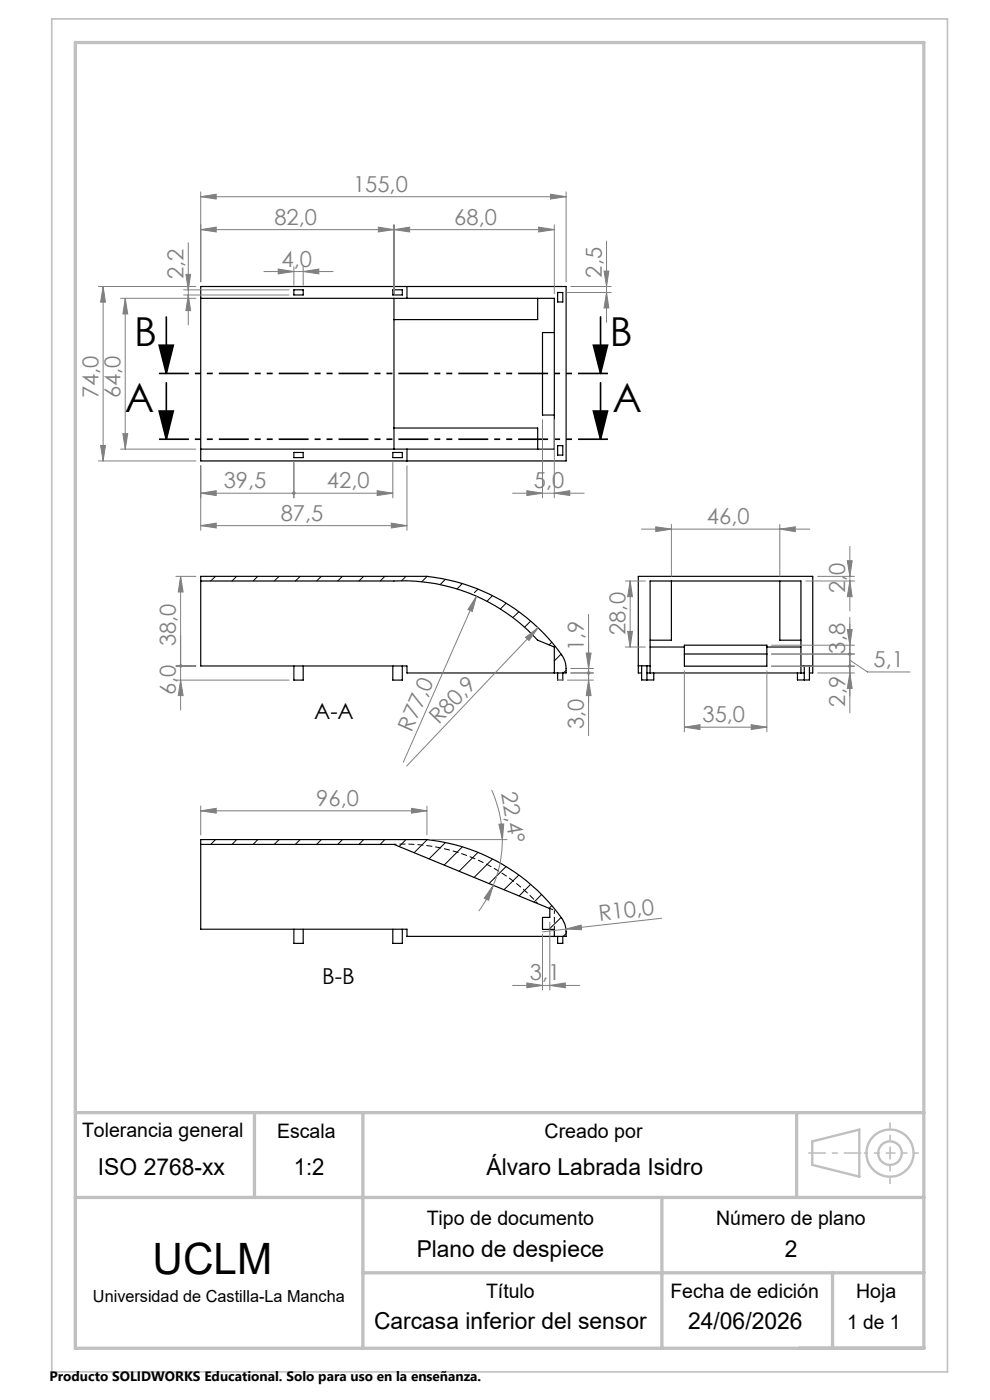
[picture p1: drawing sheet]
<svg xmlns="http://www.w3.org/2000/svg" width="210mm" height="297mm" viewBox="0 0 210 297" stroke-linecap="round" stroke-linejoin="round" font-family="sans-serif">
<g fill="none" stroke="#000" stroke-width=".25">
<path d="M42.6 63.3h75v32h-75M42.6 60.8h77.5v37h-77.5zM62.3 61.5h2v1.1h-2zM83.3 61.5h2v1.1h-2zM83.6 63.3v32M86.3 60.8v2.5M114.1 63.3v4.5h-30.5M117.6 70.6h-2.5v17.4h2.5M118.3 62.1h1.1v2h-1.1zM62.3 96h2v1.1h-2zM83.3 96h2v1.1h-2zM83.6 90.8h30.5v4.5"/>
<path d="M86.3 95.3v2.5M118.3 94.5h1.1v2.1h-1.1zM42.6 123.3h41a38.6 38.6 0 0 1 30.5 12.5l3.5 1.5v5.5M42.6 122.3h48a40.1 40.1 0 0 1 28.9 17.3l.5 1.4 .1 1.8h-33.8v-1.5h-43.7zM137.9 137.3h7.3M142.4 123.3v12.5h-4.5M145.2 136.9h17.5v4.4h-17.5zM145.2 138.7h17.5M162.7 137.3h7.2M165.4 123.3v12.5h4.5M62.3 141.3v3h2v-3M83.3 141.3v3h2v-3"/>
<path d="M118.3 142.8v1.5h1.1v-1.5M135.4 141.2h2.5M136.1 142.8h-.7v-20.5h37v20.5h-.7M136.1 141.2v3h2.6v-1.4M137.2 141.2v3M137.2 142.8h33.4M137.9 142.8v-19.5h32v19.5M169.9 141.2h2.5M170.6 141.2v3M171.7 141.2v3h-2.5v-1.4M42.6 178.1h48a40.3 40.3 0 0 1 28.9 17.3l.5 1.5 .1 1.7h-33.8v-1.5h-43.7zM42.6 179.1h41l33 13.7v1.8h-1.5v2.6h2.5v1.4"/>
<path d="M62.3 197.1v3h2v-3M83.3 197.1v3h2v-3M118.3 198.6v1.5h1.1v-1.5"/>
</g>
<g fill="none" stroke="#000" stroke-width=".21">
<path d="M45.7 122.3l-1 1M50.2 122.3l-1 1M54.7 122.3l-1 1M59.2 122.3l-1 1M63.7 122.3l-1 1M68.2 122.3l-1 1M72.6 122.3l-1 1M77.2 122.3l-1.1 1M81.6 122.3l-1 1M86.1 122.3l-.9 .9M90.6 122.3l-1.1 1.1M94.5 122.9l-1.2 1.1"/>
<path d="M98.1 123.8l-1.2 1.2M101.4 125l-.8 .7M104.5 126.4l-1.2 1.2M107.4 128l-1.2 1.2M110.1 129.8l-1.3 1.2M112.6 131.8l-1.3 1.3M117.1 136.2l-.6 .6M119 138.7l-1.4 1.5M120.1 142.2l-.6 .6M45.7 178.1l-1 1M50.2 178.1l-1 1M54.7 178.1l-1 1"/>
<path d="M59.2 178.1l-1 1M63.7 178.1l-1 1M68.2 178.1l-1 1M72.6 178.1l-1 1M77.2 178.1l-1.1 1M81.6 178.1l-1 1M86.1 178.1l-1.4 1.5M90.6 178.1l-2.8 2.8M94.5 178.7l-3.5 3.5M98.1 179.7l-3.9 3.8M101.4 180.8l-4 4M104.5 182.2l-3.9 3.9"/>
<path d="M107.4 183.8l-3.6 3.6M110.1 185.6l-3.2 3.1M112.6 187.6l-2.5 2.5M114.9 189.8l-1.6 1.6M117.1 192.1l-.6 .6M119 194.6l-2.5 2.6M120.1 198l-.6 .6"/>
</g>
<path d="M116.6 192.7l1 .4M117.6 193.1v4.1" fill="none" stroke="#000" stroke-width=".21" stroke-dasharray="1.3 .6" stroke-dashoffset=".5" stroke-linecap="butt"/>
<path d="M114.1 191.7a38.5 38.5 0 0 0-30.5-12.6" fill="none" stroke="#000" stroke-width=".21" stroke-dasharray="1.3 .6" stroke-dashoffset=".8" stroke-linecap="butt"/>
<path d="M33.8 73.2h3l-1.5 6zM35.3 67.2v12M125.9 73.2h3l-1.5 6zM127.4 67.2v12M33.8 87.2h3l-1.5 6zM35.3 81.2v12M125.9 87.2h3l-1.5 6zM127.4 81.2v12" fill="none" stroke="#000" stroke-width=".35"/>
<g fill="none" stroke="#808080" stroke-width=".21">
<path d="M39.4 58.2h1l-.5 3.3zM39.9 51.5v17.4M42.6 41.7l3.3-.5v1zM42.6 48.7l3.3-.5v1zM42.6 40.7v19.1M42.6 41.7h77.5M42.6 48.7h75M56 57.6h14.7M59 57.1l3.3 .5-3.3 .5zM62.3 56.6v3.9M64.3 57.6l3.3-.5v1zM64.3 56.6v3.9"/>
<path d="M80.3 48.2l3.3 .5-3.3 .5zM83.6 48.7l3.3-.5v1zM83.6 47.7v14.6M114.3 48.2l3.3 .5-3.3 .5zM116.8 41.2l3.3 .5-3.3 .5zM117.6 47.7v14.6M120.1 40.7v19.1M128.1 57.5h1.1l-.5 3.3zM128.7 51.1v17.3M20.9 60.8h20.7M21.9 60.8l.5 3.3h-1.1zM21.9 60.8v37"/>
<path d="M25.6 63.3h16M26.6 63.3l.5 3.3h-1zM26.6 63.3v32M38.9 61.5h22.4M38.9 62.6h22.4M39.9 62.6l.5 3.3h-1zM120.4 62.1h9.2M121.1 60.8h8.5M128.7 62.1l.5 3.2h-1.1zM20.9 97.8h20.7M21.3 94.5h1.1l-.5 3.3zM25.6 95.3h16"/>
<path d="M26.1 92h1l-.5 3.3zM42.6 98.8v13.7M62.3 98.1v7.5M83.3 98.1v7.5M86.3 98.8v13.7M115.1 89v16.6M117.6 89v16.6M42.6 104.6l3.3-.5v1zM42.6 111.5l3.3-.5v1zM42.6 104.6h40.7M42.6 111.5h43.7M80 104.1l3.3 .5-3.3 .5z"/>
<path d="M83 111l3.3 .5-3.3 .5zM108.7 104.6h15.2M111.8 104.1l3.3 .5-3.3 .5zM117.6 104.6l3.3-.5v1zM136.1 112.3h35.7M139.1 111.8l3.3 .5-3.3 .5zM142.4 111.3v11M165.4 112.3l3.3-.5v1zM165.4 111.3v11M179.7 119h1.1l-.5 3.3zM180.3 115.9v13.7M37.3 122.3h4.3"/>
<path d="M38.3 122.3l.5 3.3h-1zM38.3 122.3v28.3M101.1 126.5l-.9 3.2-.9-.4zM101.1 126.5l-15.6 35.2M111.5 135.2l2.6-2-1.9 2.7zM114.1 133.2l-27.8 29.3M124.4 138.5h1l-.6 3.3zM124.8 130.3v25.8M132.6 137.3h4.3M132.6 123.3h4.3M133.1 133.9h1.1l-.5 3.4zM133.7 123.3l.5 3.3h-1.1z"/>
<path d="M133.7 123.3v14M163.7 138.7h17.6M163.7 136.9h17.6M170.9 123.3h10.4M173.4 122.3h7.9M179.7 133.6h1.1l-.5 3.3zM180.3 123.3l.5 3.3h-1.1zM180.3 130.9v20.3M37.3 144.3h24M37.3 141.3h4.3M38.3 144.3l.5 3.3h-1zM120.4 144.3h5.5"/>
<path d="M121.1 142.8h4.8M121.1 141.8h4.8M124.8 144.3l.6 3.3h-1zM145.2 154.3l3.3-.6v1.1zM145.2 142.3v13M145.2 154.3h17.5M159.3 153.7l3.4 .6-3.4 .5zM162.7 142.3v13M163.7 141.3h17.6M173.4 142.8h7.9M180.3 142.8l.5 3.2h-1.1zM180.3 140l3.7 2.6h9"/>
<path d="M42.6 172l3.3-.5v1zM42.6 171v6.1M42.6 172h48M87.3 171.5l3.3 .5-3.3 .5zM90.6 171v6.1M91.6 178.1h16M104.3 167.6l.5 1.3a26.7 26.7 0 0 1 1.8 9.2M105.8 174.9l1.1-.1-.3 3.3zM106.6 178.1a25.4 25.4 0 0 1-2 9.7M104.6 187.8l-1 3.2-.9-.5zM104.6 187.8a25.2 25.2 0 0 1-3.1 5.5M115.1 198.2v11.8"/>
<path d="M116.6 195.6v14.4M120.1 197.1l3.2-.9 .1 1zM120.1 197.1l-5 .6M140.3 194.8l-20.2 2.3M108.7 209.1h14.3M111.8 208.5l3.3 .6-3.3 .4zM116.6 209.1l3.3-.6v1z"/>
</g>
<g fill="none" stroke="#c0c0c0" stroke-width=".5">
<path d="M172.3 242.1l10-2.5v10l-10-2.5z"/>
<circle cx="188.8" cy="244.6" r="2.49"/>
<circle cx="188.8" cy="244.6" r="5"/>
</g>
<path d="M129.4 79.2h-96.1M129.4 93.2h-96.1" fill="none" stroke="#000" stroke-width=".35" stroke-dasharray="6.3 1.3 1.3 1.3 1.3 1.3" stroke-dashoffset="-.4" stroke-linecap="butt"/>
<path d="M188.8 244.6v-6.5M188.8 244.6v6.6" fill="none" stroke="#c0c0c0" stroke-width=".35" stroke-dasharray="15.2 1.3 1.3 1.3" stroke-dashoffset="13.9" stroke-linecap="butt"/>
<path d="M188.8 244.6h6.1" fill="none" stroke="#c0c0c0" stroke-width=".35" stroke-dasharray="15.2 1.3 1.3 1.3" stroke-dashoffset="14.1" stroke-linecap="butt"/>
<path d="M188.8 244.6h-5.6" fill="none" stroke="#c0c0c0" stroke-width=".35" stroke-dasharray="15.2 1.3 1.3 1.3" stroke-dashoffset="14.4" stroke-linecap="butt"/>
<path d="M182.7 244.6h-11.2" fill="none" stroke="#c0c0c0" stroke-width=".35" stroke-dasharray="15.2 1.3 1.3 1.3" stroke-dashoffset="11.5" stroke-linecap="butt"/>
<path d="M118.3 144.3h1.1" fill="none" stroke="#c0c0c0" stroke-width=".21"/>
<path d="M11 4h190v287h-190z" fill="none" stroke="#c0c0c0" stroke-width=".35"/>
<path d="M16 9h180v277h-180zM16 236h180M54 236v18M77 236v50M169 236v18M16 254h180M140.4 254v32M77 270h119M176.6 270v16" fill="none" stroke="#c0c0c0" stroke-width=".7"/>
<g fill="#000">
<path d="M125.9 73.2h3l-1.5 6zM33.8 73.2h3l-1.5 6z"/>
<path d="M125.9 87.2h3l-1.5 6zM33.8 87.2h3l-1.5 6z"/>
</g>
<g fill="#808080">
<path d="M120.1 197.1l3.2-.9 .1 1z"/>
<path d="M111.5 135.2l2.6-2-1.9 2.7z"/>
<path d="M101.1 126.5l-.9 3.2-.9-.4z"/>
<path d="M104.6 187.8l-1 3.2-.9-.5zM105.8 174.9l1.1-.1-.3 3.3z"/>
<path d="M159.3 153.7l3.4 .6-3.4 .5zM145.2 154.3l3.3-.6v1.1z"/>
<path d="M64.3 57.6l3.3-.5v1zM59 57.1l3.3 .5-3.3 .5zM117.6 104.6l3.3-.5v1zM111.8 104.1l3.3 .5-3.3 .5zM62.1 104.3a.35 .35 0 0 0 .1 .6 .35 .35 0 0 0 .5-.3h-.4h.4l-.3-.3zM42.6 104.6l3.3-.5v1zM83 111l3.3 .5-3.3 .5zM42.6 111.5l3.3-.5v1z"/>
<path d="M42.6 41.7l3.3-.5v1zM116.8 41.2l3.3 .5-3.3 .5zM42.6 48.7l3.3-.5v1zM80.3 48.2l3.3 .5-3.3 .5zM62.1 104.4l-.1 .2h.3h-.3a.34 .34 0 0 0 .4 .4 .34 .34 0 0 0 .2-.5 .34 .34 0 0 0-.5-.1zM80 104.1l3.3 .5-3.3 .5zM83.6 48.7l3.3-.5v1zM114.3 48.2l3.3 .5-3.3 .5zM180 138.5v.1a.35 .35 0 0 0 .3 .5v-.4v.4a.34 .34 0 0 0 .3-.5 .34 .34 0 0 0-.6-.1zM180 141.1a.34 .34 0 0 0 .1 .5 .34 .34 0 0 0 .5-.2 .34 .34 0 0 0-.3-.4v.3v-.3zM42.6 172l3.3-.5v1zM87.3 171.5l3.3 .5-3.3 .5z"/>
<path d="M180.3 142.8l.5 3.2h-1.1zM180.1 141l-.1 .4 .3 .2v-.3v.3a.33 .33 0 0 0 .3-.4 .33 .33 0 0 0-.5-.2z"/>
<path d="M133.1 133.9h1.1l-.5 3.4zM133.7 123.3l.5 3.3h-1.1z"/>
<path d="M128.7 62.1l.5 3.2h-1.1zM128.1 57.5h1.1l-.5 3.3zM38.3 144.3l.5 3.3h-1zM38.1 141v.1a.31 .31 0 0 0-.1 .3 .31 .31 0 0 0 .3 .2v-.3v.3l.3-.1a.34 .34 0 0 0 0-.4 .34 .34 0 0 0-.5-.1zM38.1 141v.1a.31 .31 0 0 0-.1 .3 .31 .31 0 0 0 .3 .2v-.3v.3l.3-.1a.34 .34 0 0 0 0-.4 .34 .34 0 0 0-.5-.1zM38.3 122.3l.5 3.3h-1zM124.8 144.3l.6 3.3h-1zM124.7 142.5a.35 .35 0 0 0-.2 .4 .35 .35 0 0 0 .3 .2v-.3v.3h.2a.35 .35 0 0 0 .2-.5 .35 .35 0 0 0-.5-.1z"/>
<path d="M179.7 119h1.1l-.5 3.3zM180.3 123.3l.5 3.3h-1.1zM179.7 133.6h1.1l-.5 3.3zM180 138.5a.33 .33 0 0 0 0 .5 .33 .33 0 0 0 .5-.1 .33 .33 0 0 0-.2-.5v.3v-.3z"/>
<path d="M26.6 63.3l.5 3.3h-1zM26.1 92h1l-.5 3.3zM21.9 60.8l.5 3.3h-1.1zM21.3 94.5h1.1l-.5 3.3zM39.4 58.2h1l-.5 3.3zM39.9 62.6l.5 3.3h-1zM124.4 138.5h1l-.6 3.3zM124.6 142.5a.33 .33 0 0 0 0 .6 .33 .33 0 0 0 .6-.2 .33 .33 0 0 0-.4-.5v.4v-.4z"/>
<path d="M139.1 111.8l3.3 .5-3.3 .5zM165.4 112.3l3.3-.5v1z"/>
<path d="M111.8 208.5l3.3 .6-3.3 .4zM116.6 209.1l3.3-.6v1z"/>
</g>
<text font-size="9.2" x="32.4" y="270.2">UCLM</text>
<g font-size="8.5">
<text x="28.5" y="73.5">B</text>
<text x="129.3" y="73.5">B</text>
<text x="26.4" y="87.4">A</text>
<text x="129.9" y="87.4">A</text>
</g>
<g font-size="4.9">
<text x="20.8" y="249.2">ISO 2768-xx</text>
<text x="62.3" y="249.2">1:2</text>
<text x="103.2" y="249.2">Álvaro Labrada Isidro</text>
<text x="88.4" y="266.8">Plano de despiece</text>
<text x="166.5" y="266.8">2</text>
<text x="79.4" y="282">Carcasa inferior del sensor</text>
<text x="146" y="282">24/06/2026</text>
</g>
<g font-size="4.7" fill="#808080">
<text x="74.9" y="40.7">155,0</text>
<text x="58.2" y="47.7">82,0</text>
<text x="96.4" y="47.7">68,0</text>
<text x="38.9" y="59.2" transform="rotate(-90 38.9 59.2)">2,2</text>
<text x="59.7" y="56.6">4,0</text>
<text x="127.6" y="58.9" transform="rotate(-90 127.6 58.9)">2,5</text>
<text x="20.9" y="84.5" transform="rotate(-90 20.9 84.5)">74,0</text>
<text x="25.6" y="84.5" transform="rotate(-90 25.6 84.5)">64,0</text>
<text x="47.4" y="103.6">39,5</text>
<text x="69.4" y="103.6">42,0</text>
<text x="113.2" y="103.6">5,0</text>
<text x="59.6" y="110.5">87,5</text>
<text x="150" y="111.2">46,0</text>
<text x="179.3" y="125.8" transform="rotate(-90 179.3 125.8)">2,0</text>
<text x="37.3" y="137.1" transform="rotate(-90 37.3 137.1)">38,0</text>
<text x="132.7" y="134.7" transform="rotate(-90 132.7 134.7)">28,0</text>
<text x="123.9" y="138.1" transform="rotate(-90 123.9 138.1)">1,9</text>
<text x="179.3" y="138.7" transform="rotate(-90 179.3 138.7)">3,8</text>
<text x="185.3" y="141.5">5,1</text>
<text x="37.3" y="147.4" transform="rotate(-90 37.3 147.4)">6,0</text>
<text x="179.3" y="149.9" transform="rotate(-90 179.3 149.9)">2,9</text>
<text x="87.3" y="155.4" transform="rotate(-66 87.3 155.4)">R77,0</text>
<text x="93.1" y="153.9" transform="rotate(-46 93.1 153.9)">R80,9</text>
<text x="123.9" y="154.8" transform="rotate(-90 123.9 154.8)">3,0</text>
<text x="149" y="153.2">35,0</text>
<text x="67.1" y="171">96,0</text>
<text x="106.3" y="168.3" transform="rotate(80 106.3 168.3)">22,4°</text>
<text x="127.1" y="195.3" transform="rotate(-7 127.1 195.3)">R10,0</text>
<text x="112.4" y="208">3,1</text>
</g>
<g font-size="4.7">
<text x="66.6" y="152.6">A-A</text>
<text x="68.3" y="208.8">B-B</text>
</g>
<g font-size="4.2">
<text x="17.4" y="241.3">Tolerancia general</text>
<text x="58.8" y="241.4">Escala</text>
<text x="115.5" y="241.4">Creado por</text>
<text x="90.5" y="259.8">Tipo de documento</text>
<text x="151.9" y="259.8">Número de plano</text>
<text x="103.1" y="275.4">Título</text>
<text x="142.2" y="275.4">Fecha de edición</text>
<text x="181.6" y="275.4">Hoja</text>
<text x="179.7" y="282">1 de 1</text>
</g>
<text font-size="3.5" x="19.7" y="276.2">Universidad de Castilla-La Mancha</text>
<text font-size="2.9" x="10.5" y="292.9">Producto SOLIDWORKS Educational. Solo para uso en la enseñanza.</text>
</svg>
